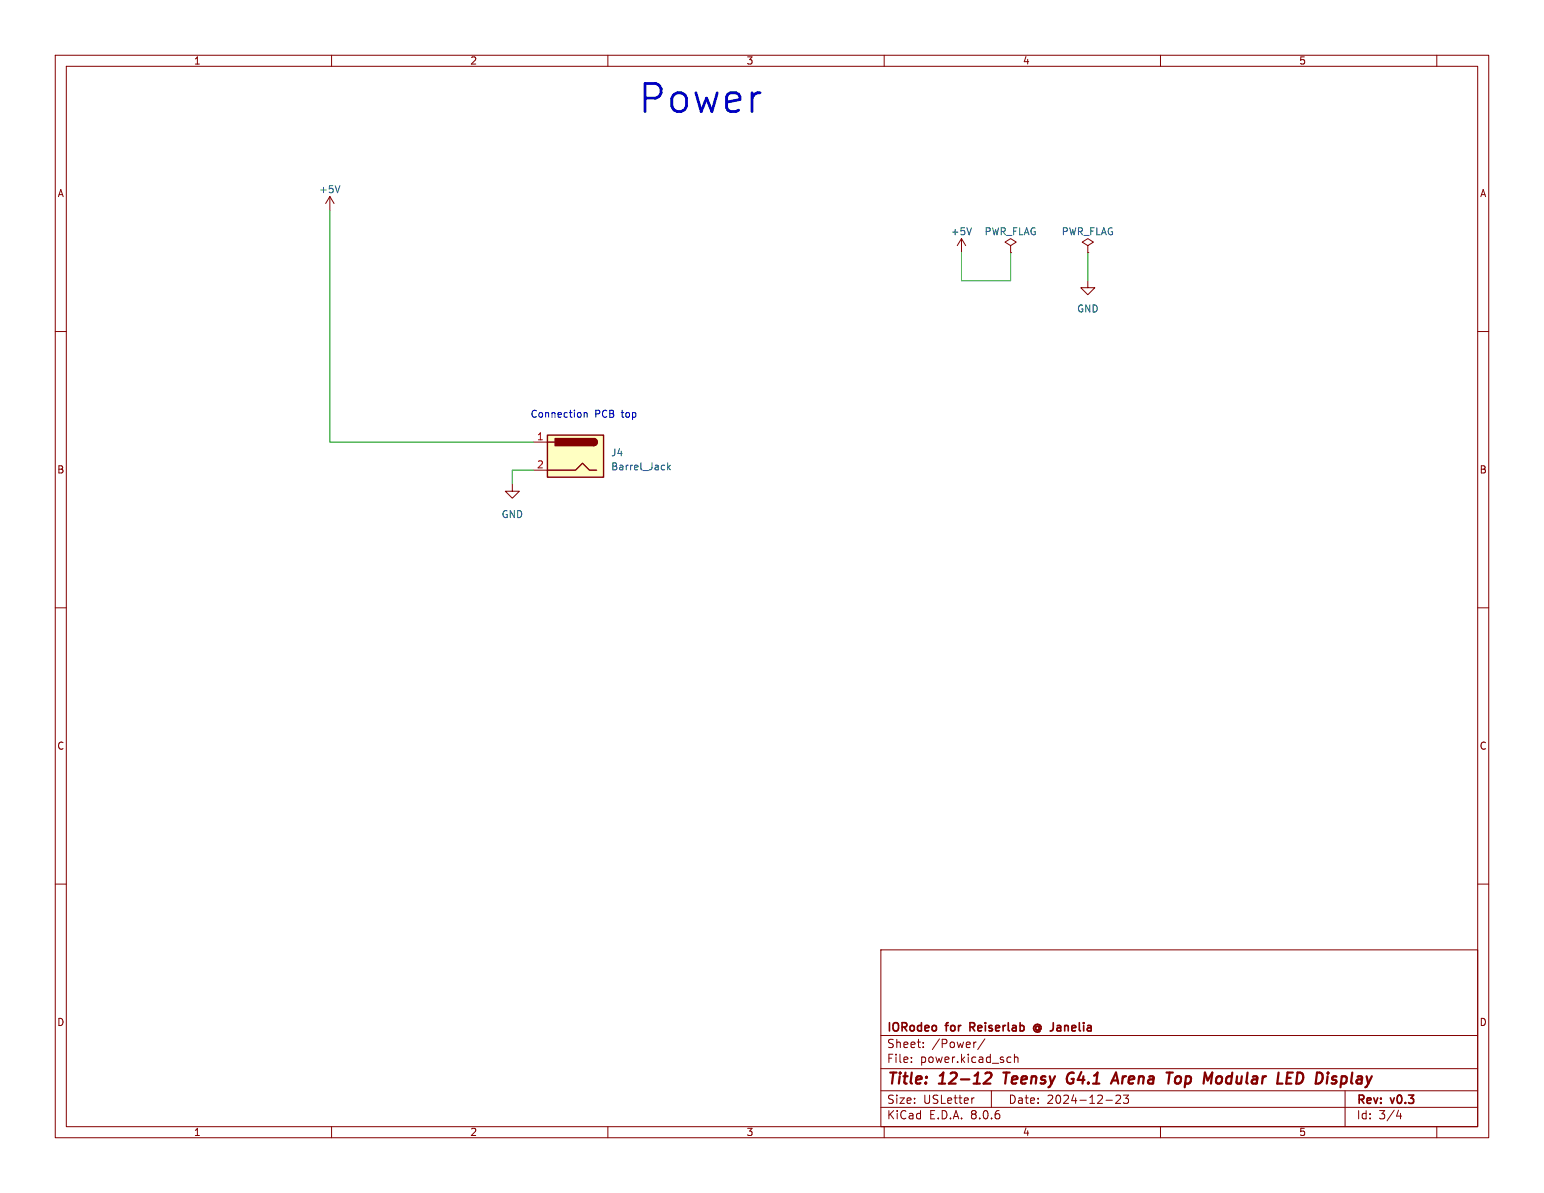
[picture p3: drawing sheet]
<svg xmlns="http://www.w3.org/2000/svg" width="279mm" height="216mm" viewBox="0 0 279 216" stroke-linecap="round" stroke-linejoin="round" font-family="sans-serif">
<g fill="none" stroke="#840000" stroke-width=".18">
<path d="M10 10h259.4v195.9h-259.4zM12 12h255.4v191.9h-255.4zM60 10v2M110 10v2M160 10v2M210 10v2M260 10v2M10 60h2M174 43.2l-.8 1.3M174 43.2v2.5M174 43.2l.8 1.3M182.9 44.5l1-.7-1-.6-1 .6 1 .7v1.2"/>
<path d="M182.9 45.7h.1M196.8 50.8v1.3h1.3l-1.3 1.2-1.2-1.2h1.2M196.8 44.5l1.1-.7-1.1-.6-1 .6 1 .7v1.2M196.8 45.7h.1M267.4 60h2M10 110h2M267.4 110h2M10 160h2M267.4 160h2M159.4 171.9h108v32h-108zM159.4 197.4h108M159.4 193.4h108"/>
<path d="M159.4 187.4h108M164.9 192.1v.2M164.9 191.4v.1M167.1 189.4v.2M167.1 188.7v.1M176.3 198.7l-.3 .1M176.6 188.6l-.2 .1M178.2 188l-1.3 1.9M179.4 197.4v3M182.5 191.3l.4 .1M182.9 192.2l-.4 .1M183.6 191.4l.2-.1 .3 .1 .1 .9"/>
<path d="M183.6 190.8v1.5M200.1 199.1h1.2M201.9 198.3l.6-.1 .2 .1 .1 .3-.9 1.1h.9M203.3 198.2h.9l-.5 .6 .4 .1v.6l-.2 .2h-.4l-.2-.2M243.4 197.4v6.5M60 203.9v2M110 203.9v2M159.4 200.4h108M160 203.9v2M210 203.9v2M253.1 200.9l-.4 1.1h.9M253.4 201.5v1"/>
<path d="M260 203.9v2"/>
</g>
<g fill="none" stroke="#840000" stroke-width=".4">
<path d="M178.3 194.3l.3-.2h.5a.45 .45 0 0 1 .3 .6l-.1 .3-1.3 1.1h1.2M181.6 194.1h1.1M182.1 194.1l-.2 2M193.2 195.8a.68 .68 0 0 0 .9 .2M193.9 195.2h.4M194.1 194.1a.81 .81 0 0 0-.9 .5M201 196.1l.9-2 .5 2M201.3 195.5h.9M212.7 195.2a.55 .55 0 0 1 .5-.4 .55 .55 0 0 1 .5 .4v.5a.57 .57 0 0 1-1 .2M220.5 194.8h.3l.3 .2v.7a.62 .62 0 0 1-.7 .4M235.3 194.1h-.5l-.2 2 .7-.1M242.7 196l.5 .1"/>
<path d="M242.8 194.8l-.2 2M243 194.8l-.2 .1"/>
</g>
<path d="M175.5 185.9h.6M176.1 185.1h-.6v1.5M188 185.8a.36 .36 0 0 0-.5 0 .36 .36 0 0 0 0 .5 .36 .36 0 0 0 .5 .1M188 185.4a.71 .71 0 0 0-1 .7 .71 .71 0 0 0 1 .6" fill="none" stroke="#840000" stroke-width=".3"/>
<path d="M175.8 41.2l-.4 1.3" fill="none" stroke="#006464" stroke-width=".18"/>
<path d="M99.1 78.7h10.1v7.7h-10.1z" fill="#ffffc2"/>
<path d="M99.1 78.7h10.1v7.7h-10.1zM107.4 79.4a.64 .64 0 0 1 .7 .6 .64 .64 0 0 1-.7 .6M99.1 85.1h5l1.3-1.3 1.3 1.3h1.2M99.1 80h1.2" fill="none" stroke="#840000" stroke-width=".25"/>
<g fill="#840000" stroke="#840000" stroke-width=".25">
<path d="M107.4 79.4a.64 .64 0 0 1 .7 .6 .64 .64 0 0 1-.7 .6z"/>
<path d="M100.5 79.4h6.9v1.2h-6.9z"/>
</g>
<path d="M59.7 35.6l-.8 1.2M59.7 35.6v2.5M59.7 35.6l.8 1.2M92.7 87.6v1.3h1.3l-1.3 1.3-1.3-1.3h1.3M96.5 80h2.6M96.5 85.1h2.6" fill="none" stroke="#840000" stroke-width=".18"/>
<path d="M61.5 33.6l-.4 1.3M120.8 83.8v1.2M120.9 84.6l.4 .4M121.3 84.2l-.5 .5" fill="none" stroke="#006464" stroke-width=".18"/>
<path d="M105.7 74.7v.8M105.7 74.8l.2-.1h.3v.8" fill="none" stroke="#0000c2" stroke-width=".18"/>
<path d="M59.7 38.1v41.9h36.8M174 45.7v5.1h8.9v-5.1M196.8 45.7v5.1M96.5 85.1h-3.8v2.5" fill="none" stroke="#009600" stroke-width=".18"/>
<text font-size="7.1" fill="#0000c2" x="115.2" y="20.8">Power</text>
<g font-size="2.8" fill="#840000">
<text x="160.4" y="196.8">Title:</text>
<text x="170.1" y="196.8">12-12</text>
<text x="182.5" y="196.8">Teensy</text>
<text x="194.7" y="196.8">G4.1</text>
<text x="203.8" y="196.8">Arena</text>
<text x="214.4" y="196.8">Top</text>
<text x="221.9" y="196.8">Modular</text>
<text x="236" y="196.8">LED</text>
<text x="243.8" y="196.8">Display</text>
</g>
<g font-size="2.1" fill="#840000">
<text x="160.4" y="189.9">Sheet:</text>
<text x="160.4" y="187.1">IORodeo</text>
<text x="168.6" y="189.9">/Power/</text>
<text x="171.3" y="187.1">for</text>
<text x="176.2" y="187.1">Reiserlab</text>
<text x="188.3" y="187.1">@ Janelia</text>
<text x="160.4" y="192.6">File:</text>
<text x="166.5" y="192.6">power.kicad_sch</text>
<text x="160.4" y="202.8">KiCad</text>
<text x="160.4" y="200">Size:</text>
<text x="167.1" y="200">USLetter</text>
<text x="168.1" y="202.8">E.D.A.</text>
<text x="175.7" y="202.8">8.0.6</text>
<text x="182.4" y="200">Date:</text>
<text x="189.4" y="200">2024-12-23</text>
<text x="245.4" y="200.2">Rev:</text>
<text x="245.4" y="202.8">Id:</text>
<text x="249.5" y="202.8">3/4</text>
<text x="251.8" y="200.2">v0.3</text>
</g>
<g font-size="1.8" fill="#840000">
<text x="35" y="11.9">1</text>
<text x="85" y="11.9">2</text>
<text x="135" y="11.9">3</text>
<text x="185" y="11.9">4</text>
<text x="235" y="11.9">5</text>
<text x="10.3" y="35.9">A</text>
<text x="267.7" y="35.9">A</text>
<text x="10.3" y="85.9">B</text>
<text x="267.7" y="85.9">B</text>
<text x="10.3" y="135.9">C</text>
<text x="267.7" y="135.9">C</text>
<text x="10.3" y="185.9">D</text>
<text x="267.7" y="185.9">D</text>
<text x="35" y="205.8">1</text>
<text x="85" y="205.8">2</text>
<text x="135" y="205.8">3</text>
<text x="185" y="205.8">4</text>
<text x="235" y="205.8">5</text>
</g>
<g font-size="1.8" fill="#006464">
<text x="57.7" y="35.2">+5V</text>
<text x="172" y="42.8">+5V</text>
<text x="178.1" y="42.8">PWR_FLAG</text>
<text x="192" y="42.8">PWR_FLAG</text>
<text x="194.8" y="56.7">GND</text>
<text x="110.5" y="82.8">J4</text>
<text x="110.5" y="85.3">Barrel_Jack</text>
<text x="90.7" y="94">GND</text>
</g>
<g font-size="1.8" fill="#0000c2">
<text x="95.9" y="75.8">Connection</text>
<text x="107.6" y="75.8">PCB</text>
<text x="112.6" y="75.8">top</text>
</g>
<g font-size="1.8" fill="#a90000">
<text x="97.1" y="79.8">1</text>
<text x="97.1" y="84.8">2</text>
</g>
</svg>
